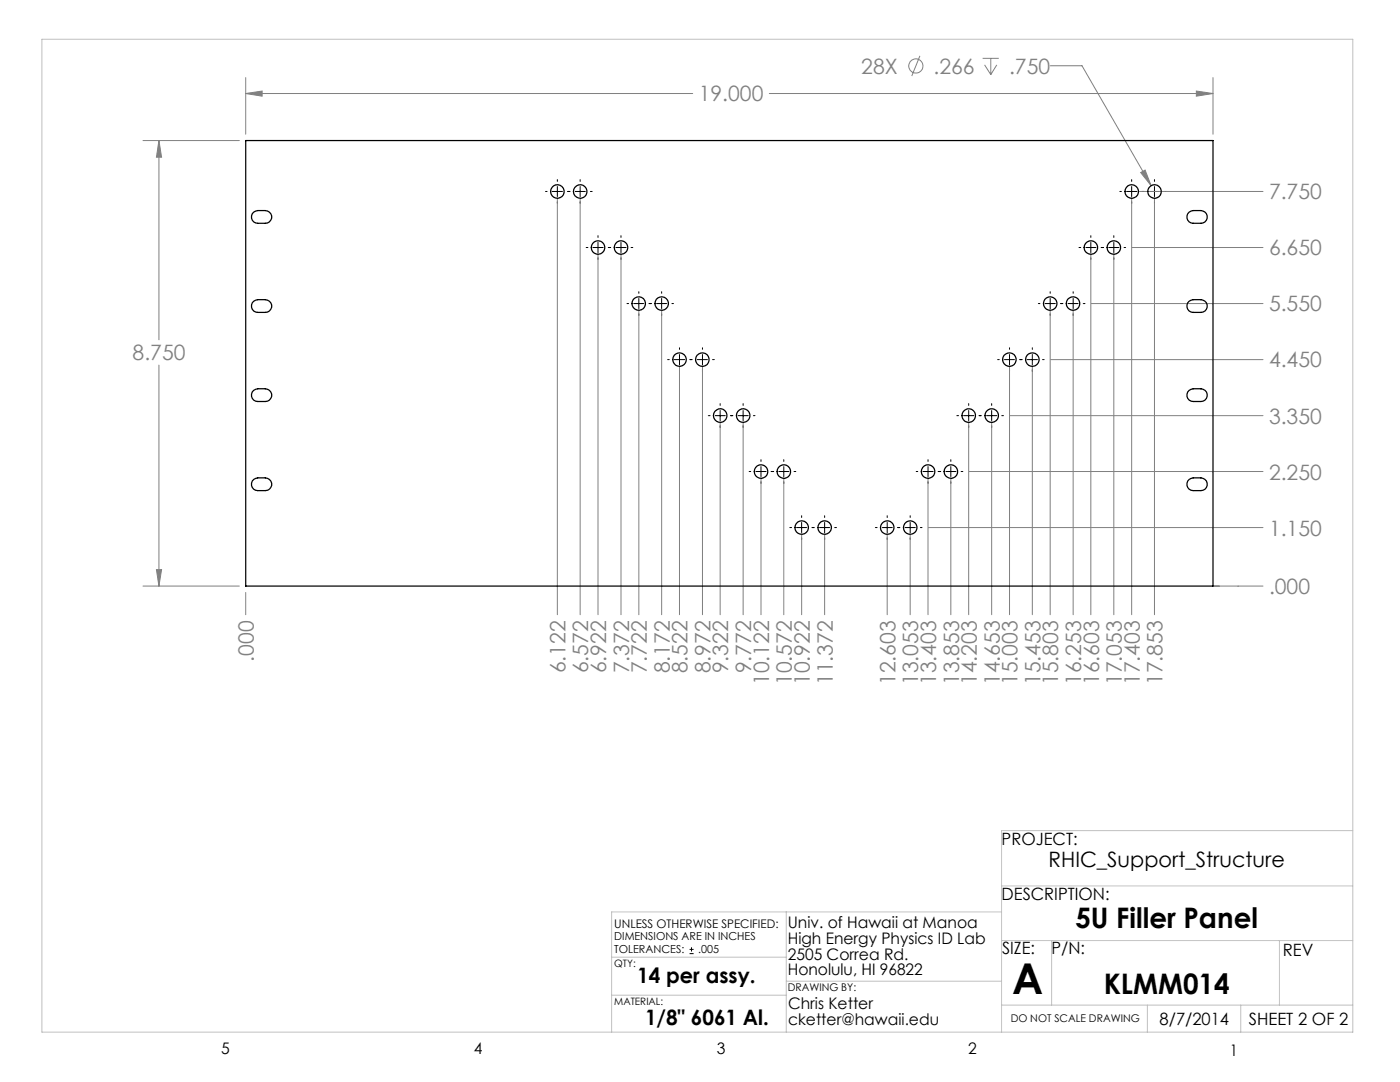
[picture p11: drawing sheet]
<svg xmlns="http://www.w3.org/2000/svg" width="279mm" height="216mm" viewBox="0 0 279 216" stroke-linecap="round" stroke-linejoin="round" font-family="sans-serif">
<g fill="none" stroke="#808080" stroke-width=".2">
<path d="M49 18.7l3.3-.5v1zM49 15.5v11.3M49 18.7h89.3M153.5 18.7h88.6M183.6 11.1l-1.6 4.1M196.1 11.6h3.2M196.5 12.9l1.2 2M197.7 11.6v3.3M198.9 12.9l-1.2 2M209.6 13.1h6.3l13.8 23.9M238.8 18.2l3.3 .5-3.3 .5zM242.1 15.5v11.3"/>
<path d="M28.5 28h19.3M31.7 28l.5 3.4h-1zM31.7 28v39.8M111.2 39.5v83.2M115.8 39.5v83.2M225.8 39.5v83.2M227.1 38.2h25M227.6 34.4l.9-.5 1.2 3.1zM230.4 39.5v83.2M119.3 50.7v72M123.9 50.7v72M217.7 50.7v72"/>
<path d="M222.3 50.7v72M225.9 49.4h26.2M31.7 72.8v44.1M127.5 61.8v60.9M132 61.8v60.9M135.6 73v49.7M140.2 73v49.7M201.5 73v49.7M206 73v49.7M209.6 61.8v60.9M209.7 71.8h42.4M214.2 61.8v60.9"/>
<path d="M217.8 60.6h34.3M143.7 84.2v38.5M148.3 84.2v38.5M151.9 95.4v27.3M156.4 95.4v27.3M185.2 95.4v27.3M189.8 95.4v27.3M193.3 84.2v38.5M193.4 94.1h58.7M197.9 84.2v38.5M201.5 82.9h50.6M28.5 116.9h19.3"/>
<path d="M31.2 113.7h1l-.5 3.2zM49 118.2v4.5M160 106.5v16.2M164.6 106.5v16.2M177.1 106.5v16.2M181.6 106.5v16.2M185.3 105.3h66.8M242.1 116.9h10"/>
<circle cx="182.8" cy="13.2" r="1.41"/>
</g>
<g fill="none" stroke="#000" stroke-width=".2">
<path d="M108.9 38.2h.3M110.2 38.2h2.1M111.2 35.8v.4M111.2 37.2v2M113.2 38.2h.6M114.8 38.2h2M115.8 35.8v.4M115.8 37.2v2M117.8 38.2h.4M223.5 38.2h.3M224.8 38.2h2.1M225.8 35.8v.4"/>
<path d="M225.8 37.2v2M227.9 38.2h.5M229.4 38.2h2M230.4 35.8v.4M230.4 37.2v2M232.4 38.2h.4M111.2 40.3v.3M115.8 40.3v.3M117 49.4h.3M118.3 49.4h2.1M119.3 47v.4M119.3 48.4v2"/>
<path d="M119.3 51.4v.4M121.4 49.4h.5M122.9 49.4h2.1M123.9 47v.4M123.9 48.4v2M123.9 51.4v.4M125.9 49.4h.4M127.5 58.2v.3M127.5 59.5v2.1M132 58.2v.3M132 59.5v2.1M209.6 58.2v.3"/>
<path d="M209.6 59.5v2.1M214.2 58.2v.3M214.2 59.5v2.1M215.3 49.4h.4M216.7 49.4h2M217.7 47v.4M217.7 48.4v2M217.7 51.4v.4M219.7 49.4h.5M221.3 49.4h2M222.3 47v.4M222.3 48.4v2"/>
<path d="M222.3 51.4v.4M224.3 49.4h.3M225.8 40.3v.3M230.4 40.3v.3M125.1 60.6h.3M126.5 60.6h2M127.5 62.6v.3M129.5 60.6h.5M131 60.6h2.1M132 62.6v.3M133.2 71.8h.4M134.1 60.6h.3"/>
<path d="M134.6 71.8h2M135.6 69.4v.3M135.6 70.7v2.1M135.6 73.8v.3M137.7 71.8h.4M139.2 71.8h2M140.2 69.4v.3M140.2 70.7v2.1M140.2 73.8v.3M142.2 71.8h.4M199.1 71.8h.3M200.4 71.8h2.1"/>
<path d="M201.5 69.4v.3M201.5 70.7v2.1M201.5 73.8v.3M203.5 71.8h.5M205 71.8h2M206 69.4v.3M206 70.7v2.1M206 73.8v.3M207.2 60.6h.3M208.1 71.8h.3M208.6 60.6h2M209.6 62.6v.3"/>
<path d="M211.6 60.6h.5M213.1 60.6h2.1M214.2 62.6v.3M216.2 60.6h.3M141.4 82.9h.3M142.7 82.9h2M143.7 80.5v.4M143.7 81.9v2M143.7 84.9v.4M145.8 82.9h.5M147.3 82.9h2M148.3 80.5v.4"/>
<path d="M148.3 81.9v2M148.3 84.9v.4M149.5 94.1h.3M150.4 82.9h.3M150.8 94.1h2.1M151.9 91.7v.4M151.9 93.1v2M151.9 96.1v.3M153.9 94.1h.5M155.4 94.1h2M156.4 91.7v.4M156.4 93.1v2"/>
<path d="M156.4 96.1v.3M158.5 94.1h.3M182.8 94.1h.4M184.2 94.1h2M185.2 91.7v.4M185.2 93.1v2M185.2 96.1v.3M187.2 94.1h.5M188.8 94.1h2M189.8 91.7v.4M189.8 93.1v2M189.8 96.1v.3"/>
<path d="M191 82.9h.3M191.8 94.1h.4M192.3 82.9h2M193.3 80.5v.4M193.3 81.9v2M193.3 84.9v.4M195.4 82.9h.5M196.9 82.9h2M197.9 80.5v.4M197.9 81.9v2M197.9 84.9v.4M199.9 82.9h.4"/>
<path d="M157.6 105.3h.4M159 105.3h2M160 102.9v.4M160 104.2v2.1M160 107.3v.3M162 105.3h.5M163.5 105.3h2.1M164.6 102.9v.4M164.6 104.2v2.1M164.6 107.3v.3M166.6 105.3h.3M174.7 105.3h.3"/>
<path d="M176.1 105.3h2M177.1 102.9v.4M177.1 104.2v2.1M177.1 107.3v.3M179.1 105.3h.5M180.6 105.3h2.1M181.6 102.9v.4M181.6 104.2v2.1M181.6 107.3v.3M183.7 105.3h.3M137.6 190.3h.8M137.6 189.4h.8"/>
<path d="M138 189v.9"/>
</g>
<g fill="none" stroke="#c0c0c0" stroke-width=".2">
<path d="M8.4 7.8h261.6v198.2h-261.6zM199.9 176.8h70.1M270 165.7h-70.1v40.3M122.1 198.6h34.8M122.1 191h34.8M156.9 182v24M156.9 195.8h43M199.9 182h-77.8v24M199.9 187.7h70.1M209.9 187.7v12.9M255.3 187.7v12.9M199.9 200.6h70.1"/>
<path d="M229 200.6v5.4M247.6 200.6v5.4"/>
</g>
<path d="M238.8 18.2l3.3 .5-3.3 .5zM49 18.7l3.3-.5v1zM227.6 34.4l2.1 2.6-1.2-3.1zM31.7 28l.5 3.4h-1zM31.2 113.7h1l-.5 3.2z" fill="#808080"/>
<g fill="none" stroke="#000" stroke-width=".25">
<path d="M49 28h193.1v88.9h-193.1zM50.6 42.3a3.2 3.2 0 0 1 3.2 0 1.24 1.24 0 0 1 .4 1.4 1.24 1.24 0 0 1-1.2 .9h-1.6a1.26 1.26 0 0 1-1.1-.9 1.26 1.26 0 0 1 .3-1.4zM237.3 42.3a3.3 3.3 0 0 1 3.2 0 1.26 1.26 0 0 1 .4 1.4 1.26 1.26 0 0 1-1.2 .9h-1.6a1.26 1.26 0 0 1-1.2-.9 1.26 1.26 0 0 1 .4-1.4zM50.6 77.9a3.2 3.2 0 0 1 3.2 0 1.24 1.24 0 0 1 .4 1.4 1.24 1.24 0 0 1-1.2 .8h-1.6a1.26 1.26 0 0 1-1.1-.8 1.26 1.26 0 0 1 .3-1.4zM50.6 60.1a3.2 3.2 0 0 1 3.2 0 1.24 1.24 0 0 1 .4 1.4 1.24 1.24 0 0 1-1.2 .8h-1.6a1.26 1.26 0 0 1-1.1-.8 1.26 1.26 0 0 1 .3-1.4zM237.3 60.1a3.3 3.3 0 0 1 3.2 0 1.26 1.26 0 0 1 .4 1.4 1.26 1.26 0 0 1-1.2 .8h-1.6a1.26 1.26 0 0 1-1.2-.8 1.26 1.26 0 0 1 .4-1.4zM237.3 77.9a3.3 3.3 0 0 1 3.2 0 1.26 1.26 0 0 1 .4 1.4 1.26 1.26 0 0 1-1.2 .8h-1.6a1.26 1.26 0 0 1-1.2-.8 1.26 1.26 0 0 1 .4-1.4zM50.6 95.7a3.2 3.2 0 0 1 3.2 0 1.24 1.24 0 0 1 .4 1.4 1.24 1.24 0 0 1-1.2 .8h-1.6a1.26 1.26 0 0 1-1.1-.8 1.26 1.26 0 0 1 .3-1.4zM237.3 95.7a3.3 3.3 0 0 1 3.2 0 1.26 1.26 0 0 1 .4 1.4 1.26 1.26 0 0 1-1.2 .8h-1.6a1.26 1.26 0 0 1-1.2-.8 1.26 1.26 0 0 1 .4-1.4z"/>
<circle cx="111.2" cy="38.2" r="1.35"/>
<circle cx="115.8" cy="38.2" r="1.36"/>
<circle cx="225.9" cy="38.2" r="1.35"/>
<circle cx="230.4" cy="38.2" r="1.36"/>
<circle cx="119.4" cy="49.4" r="1.35"/>
<circle cx="123.9" cy="49.4" r="1.34"/>
<circle cx="217.7" cy="49.4" r="1.35"/>
<circle cx="222.3" cy="49.4" r="1.34"/>
<circle cx="127.5" cy="60.6" r="1.36"/>
<circle cx="132.1" cy="60.6" r="1.35"/>
<circle cx="135.6" cy="71.8" r="1.34"/>
<circle cx="140.2" cy="71.8" r="1.36"/>
<circle cx="201.5" cy="71.8" r="1.36"/>
<circle cx="206" cy="71.7" r="1.35"/>
<circle cx="209.6" cy="60.6" r="1.34"/>
<circle cx="214.2" cy="60.6" r="1.36"/>
<circle cx="143.7" cy="82.9" r="1.36"/>
<circle cx="148.3" cy="82.9" r="1.35"/>
<circle cx="151.9" cy="94.1" r="1.35"/>
<circle cx="156.4" cy="94.1" r="1.36"/>
<circle cx="185.2" cy="94.1" r="1.35"/>
<circle cx="189.8" cy="94.1" r="1.36"/>
<circle cx="193.3" cy="82.9" r="1.36"/>
<circle cx="197.9" cy="82.9" r="1.35"/>
<circle cx="160" cy="105.3" r="1.35"/>
<circle cx="164.6" cy="105.3" r="1.34"/>
<circle cx="177.1" cy="105.3" r="1.35"/>
<circle cx="181.6" cy="105.3" r="1.34"/>
</g>
<text font-size="8.5" x="202" y="198.3">A</text>
<g font-size="5.6">
<text x="214.6" y="185.1">5U Filler Panel</text>
<text x="220.3" y="198.4">KLMM014</text>
</g>
<g font-size="4.2" fill="#808080">
<text x="171.9" y="14.7">28X</text>
<text x="186.3" y="14.7">.266</text>
<text x="201.4" y="14.7">.750</text>
<text x="139.5" y="20.3">19.000</text>
<text x="253.3" y="39.8">7.750</text>
<text x="253.3" y="51">6.650</text>
<text x="253.3" y="62.2">5.550</text>
<text x="26.5" y="71.9">8.750</text>
<text x="253.3" y="73.3">4.450</text>
<text x="253.3" y="84.5">3.350</text>
<text x="253.3" y="95.7">2.250</text>
<text x="253.3" y="106.9">1.150</text>
<text x="253.3" y="118.5">.000</text>
<text x="50.6" y="132" transform="rotate(-90 50.6 132)">.000</text>
<text x="112.8" y="134.4" transform="rotate(-90 112.8 134.4)">6.122</text>
<text x="117.4" y="134.4" transform="rotate(-90 117.4 134.4)">6.572</text>
<text x="121" y="134.4" transform="rotate(-90 121 134.4)">6.922</text>
<text x="125.5" y="134.4" transform="rotate(-90 125.5 134.4)">7.372</text>
<text x="129.1" y="134.4" transform="rotate(-90 129.1 134.4)">7.722</text>
<text x="133.7" y="134.4" transform="rotate(-90 133.7 134.4)">8.172</text>
<text x="137.2" y="134.4" transform="rotate(-90 137.2 134.4)">8.522</text>
<text x="141.8" y="134.4" transform="rotate(-90 141.8 134.4)">8.972</text>
<text x="145.4" y="134.4" transform="rotate(-90 145.4 134.4)">9.322</text>
<text x="149.9" y="134.4" transform="rotate(-90 149.9 134.4)">9.772</text>
<text x="153.5" y="136.7" transform="rotate(-90 153.5 136.7)">10.122</text>
<text x="158.1" y="136.7" transform="rotate(-90 158.1 136.7)">10.572</text>
<text x="161.6" y="136.7" transform="rotate(-90 161.6 136.7)">10.922</text>
<text x="166.2" y="136.7" transform="rotate(-90 166.2 136.7)">11.372</text>
<text x="178.7" y="136.7" transform="rotate(-90 178.7 136.7)">12.603</text>
<text x="183.3" y="136.7" transform="rotate(-90 183.3 136.7)">13.053</text>
<text x="186.8" y="136.7" transform="rotate(-90 186.8 136.7)">13.403</text>
<text x="191.4" y="136.7" transform="rotate(-90 191.4 136.7)">13.853</text>
<text x="194.9" y="136.7" transform="rotate(-90 194.9 136.7)">14.203</text>
<text x="199.5" y="136.7" transform="rotate(-90 199.5 136.7)">14.653</text>
<text x="203.1" y="136.7" transform="rotate(-90 203.1 136.7)">15.003</text>
<text x="207.6" y="136.7" transform="rotate(-90 207.6 136.7)">15.453</text>
<text x="211.2" y="136.7" transform="rotate(-90 211.2 136.7)">15.803</text>
<text x="215.8" y="136.7" transform="rotate(-90 215.8 136.7)">16.253</text>
<text x="219.3" y="136.7" transform="rotate(-90 219.3 136.7)">16.603</text>
<text x="223.9" y="136.7" transform="rotate(-90 223.9 136.7)">17.053</text>
<text x="227.5" y="136.7" transform="rotate(-90 227.5 136.7)">17.403</text>
<text x="232" y="136.7" transform="rotate(-90 232 136.7)">17.853</text>
</g>
<g font-size="4.2">
<text x="209.3" y="173.1">RHIC_Support_Structure</text>
<text x="127.2" y="196.2">14 per assy.</text>
<text x="128.7" y="204.5">1/8&quot; 6061 Al.</text>
</g>
<g font-size="3.4">
<text x="199.9" y="168.5">PROJECT:</text>
<text x="199.9" y="179.6">DESCRIPTION:</text>
<text x="200" y="190.5">SIZE:</text>
<text x="209.9" y="190.5">P/N:</text>
<text x="256" y="190.8">REV</text>
<text x="231.4" y="204.5">8/7/2014</text>
<text x="249.2" y="204.5">SHEET 2 OF 2</text>
</g>
<g font-size="3.2">
<text x="157.2" y="185.1">Univ. of Hawaii at Manoa</text>
<text x="157.2" y="188.3">High Energy Physics ID Lab</text>
<text x="157.2" y="191.5">2505 Correa Rd.</text>
<text x="157.2" y="194.6">Honolulu, HI 96822</text>
<text x="157.3" y="201.4">Chris Ketter</text>
<text x="157.3" y="204.6">cketter@hawaii.edu</text>
<text x="44.2" y="210.4">5</text>
<text x="94.6" y="210.3">4</text>
<text x="143.1" y="210.4">3</text>
<text x="193.2" y="210.3">2</text>
<text x="245.4" y="210.6">1</text>
</g>
<text font-size="2.4" x="122.6" y="185.1">UNLESS OTHERWISE SPECIFIED:</text>
<g font-size="2.2">
<text x="122.6" y="187.6">DIMENSIONS ARE IN INCHES</text>
<text x="122.6" y="190.3">TOLERANCES:</text>
<text x="139.4" y="190.3">.005</text>
</g>
<g font-size="2.1">
<text x="157.2" y="197.8">DRAWING BY:</text>
<text x="201.7" y="204">DO NOT SCALE DRAWING</text>
</g>
<g font-size="2">
<text x="122.6" y="192.9">QTY:</text>
<text x="122.6" y="200.5">MATERIAL:</text>
</g>
</svg>
